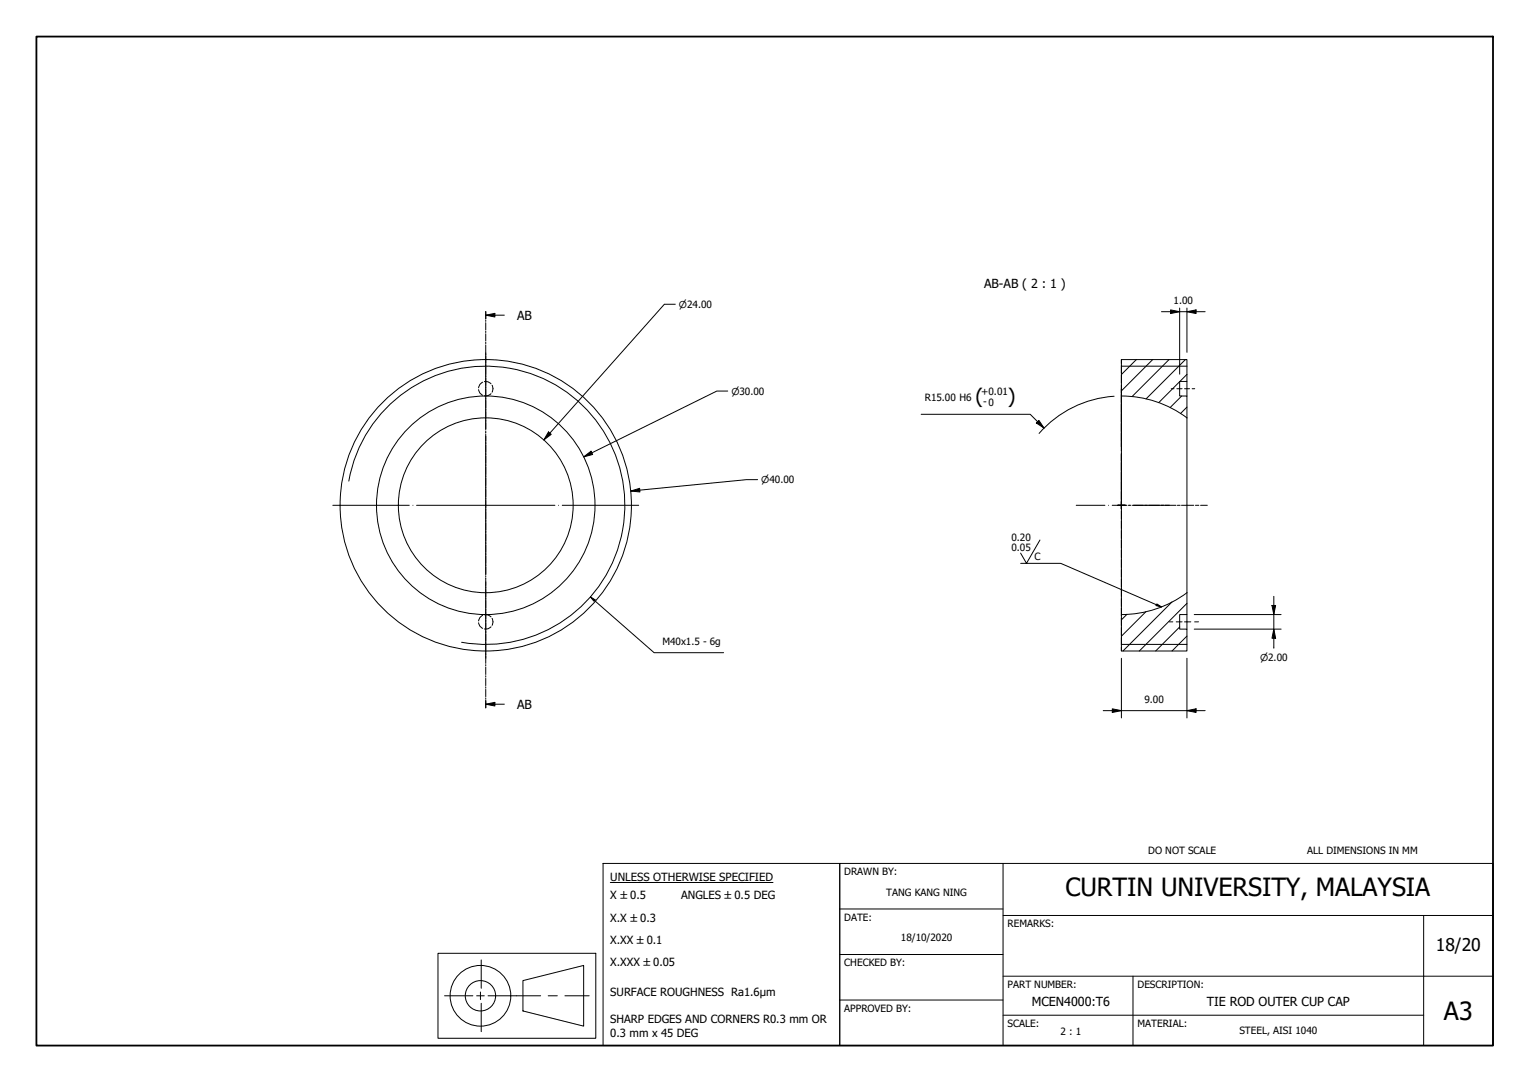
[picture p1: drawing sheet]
<svg xmlns="http://www.w3.org/2000/svg" width="420mm" height="297mm" viewBox="0 0 420 297" stroke-linecap="round" stroke-linejoin="round" font-family="sans-serif">
<!-- layer: Hatch (ISO) -->
<g fill="none" stroke="#000" stroke-width=".27">
<path d="M312 98.7l-4 4.1M316.5 98.7l-8.5 8.6M321 98.7l-10.1 10.2M325.5 98.7l-10.8 10.8M324 104.8l-5.8 5.7M324.5 108.7l-3.2 3.2M326 111.8l-1.8 1.7M326 102.8l-2 1.9M309.5 168.6l-1.5 1.6M314.7 167.9l-6.7 6.8M321.8 165.3l-13.4 13.4M324 172.1l-6.6 6.6"/>
<path d="M326 174.6l-4.1 4.1M326 165.6l-13.1 13.1"/>
</g>
<!-- layer: Hidden (ISO) -->
<g fill="none" stroke="#000" stroke-width=".27">
<path d="M308 98.7v1.1M131.4 107a1.78 1.78 0 0 0 1.2 1.5M132.6 104.9a1.76 1.76 0 0 0-1.2 1.6M133 104.8a1.81 1.81 0 0 1 1.8 .6M134.8 108.1a1.81 1.81 0 0 1-1.8 .6M135.1 105.8a1.81 1.81 0 0 1 0 1.9M308 100.3v2.1M308 103v2.1M308 105.6v2.2M308 108.3v2.1M308 111v2.1M308 113.7v2.1"/>
<path d="M308 116.3v2.2M308 119v2.1M308 121.7v2.1M308 124.3v2.2M308 127v2.1M308 129.6v2.2M308 132.3v2.2M308 135v2.1M308 137.6v2.2M308 140.3v2.1M308 143v2.1M308 145.6v2.2"/>
<path d="M308 148.3v2.1M308 151v2.1M308 153.7v2.1M308 156.3v2.2M308 159v2.1M131.4 171a1.78 1.78 0 0 0 1.2 1.5M132.6 168.9a1.78 1.78 0 0 0-1.2 1.6M133 168.8a1.81 1.81 0 0 1 1.8 .6M134.8 172.1a1.79 1.79 0 0 1-1.8 .6M135.1 169.8a1.8 1.8 0 0 1 0 1.9M308 161.7v2.1M308 164.3v2.2"/>
<path d="M308 167v2.1M308 169.7v2.1M308 172.3v2.2M308 175v2.1M308 177.6v1.1"/>
</g>
<!-- layer: Visible (ISO) -->
<g fill="none" stroke="#000" stroke-width=".27">
<path d="M308 108.7a30 30 0 0 1 18 6M326 114.7v-6h-2v-4h2v-6h-18v70M326 104.7v4M326 114.7v48M325.9 162.7a30 30 0 0 1-18 6M326 162.7v6h-2v4h2v6h-18v-10M326 168.7v4"/>
<circle cx="133.4" cy="138.7" r="24"/>
<circle cx="133.4" cy="138.7" r="30"/>
<circle cx="133.4" cy="138.7" r="40"/>
</g>
<!-- layer: Visible Narrow (ISO) -->
<path d="M308 100.5h18M95.8 132.1a38.2 38.2 0 0 1 44.2-31 38.2 38.2 0 0 1 31 44.3 38.2 38.2 0 0 1-44.2 30.9M308 176.9h18" fill="none" stroke="#000" stroke-width=".27"/>
<!-- layer: Section Line (ISO) -->
<g fill="none" stroke="#000" stroke-width=".27">
<path d="M133.4 86.5l2.5-.5v1zM133.4 85.5v2M133.4 87.9v.3M133.4 88.6v2M133.4 90.9v.4M133.4 91.6v2M133.4 94v.4M133.4 94.7v2M133.4 97v.4M133.4 97.7v2M133.4 86.5h5.1M133.4 100.1v.4"/>
<path d="M133.4 100.8v2M133.4 103.1v.4M133.4 103.8v2M133.4 106.2v.4M133.4 106.9v2M133.4 109.2v.4M133.4 109.9v2M133.4 112.3v.4M133.4 113v2M133.4 115.3v.4M133.4 116v2M133.4 118.4v.4"/>
<path d="M133.4 119.1v2M133.4 121.4v.4M133.4 122.1v2M133.4 124.5v.4M133.4 125.2v2M133.4 127.5v.4M133.4 128.2v2.1M133.4 130.6v.4M133.4 131.3v2M133.4 133.6v.4M133.4 134.3v2.1M133.4 136.7v.4"/>
<path d="M133.4 137.4v2M133.4 139.7v.4M133.4 140.4v2.1M133.4 142.8v.4M133.4 143.5v2M133.4 145.8v.4M133.4 146.5v2.1M133.4 148.9v.4M133.4 149.6v2M133.4 151.9v.4M133.4 152.7v2M133.4 155v.4"/>
<path d="M133.4 155.7v2M133.4 158v.4M133.4 158.8v2M133.4 161.1v.4M133.4 161.8v2M133.4 164.1v.4M133.4 164.9v2M133.4 167.2v.4M133.4 167.9v2M133.4 170.2v.4M133.4 171v2M133.4 173.3v.4"/>
<path d="M133.4 174v2M133.4 176.3v.4M133.4 177.1v2M133.4 179.4v.4M133.4 193.3l2.5-.5v1zM133.4 180.1v2M133.4 182.4v.4M133.4 183.2v2M133.4 185.5v.4M133.4 186.2v2M133.4 188.5v.4M133.4 189.3v2"/>
<path d="M133.4 191.6v.4M133.4 192.3v2M133.4 193.3h5.1"/>
</g>
<g fill="#000">
<path d="M133.4 86.5l2.5-.5v1z" fill-rule="evenodd"/>
<path d="M133.4 193.3l2.5-.5v1z" fill-rule="evenodd"/>
</g>
<!-- layer: Border (ISO) -->
<path d="M10 10h400v277h-400z" fill="none" stroke="#000" stroke-width=".5"/>
<!-- layer: Title (ISO) -->
<g fill="none" stroke="#000" stroke-width=".27">
<path d="M165.6 237h65v50h-65zM230.6 237h179.4v50h-179.4zM275.5 237v50M167.6 242.3h44.7M230.6 249.5h44.9M275.5 251.3h134.5M391 251.3v35.7M120.3 261.7h43.3v23.3h-43.3zM122.1 273.4h7.8M130.9 273.4h2.1M131.9 272.3v2.1M132.2 263.5v7.8"/>
<path d="M132.2 275.4v7.8M134 273.4h14.5M143.6 269.2l16.7-4.2v16.7l-16.7-4.2zM150.5 273.4h2.6M155.1 273.4h6.7M230.6 274.5h44.9M230.6 262h44.9M275.5 278.7h115.5M275.5 268h134.5M311.1 268v19"/>
<circle cx="131.9" cy="273.4" r="8.3"/>
<circle cx="131.9" cy="273.4" r="4.2"/>
</g>
<!-- layer: Center Mark (ISO) -->
<g fill="none" stroke="#000" stroke-width=".27">
<path d="M133.4 96.7v21M133.4 118.7h.1M133.4 119.7v38M308 106.7v16M91.4 138.7h21M113.4 138.7h.1M114.4 138.7h38M153.4 138.7h.1M154.4 138.7h21M295.6 138.7h7.8M304.4 138.7h.1M305.4 138.7h2.6h-1"/>
<path d="M307 138.7h1h-1M308 124.7v14v-1M308 139.7v-1v1M308 123.7h.1M309 138.7h-1h1.2M309 138.7h-1h1M310.2 138.7h.1M311.3 138.7h9.8M133.4 158.7h.1M133.4 159.7v21"/>
</g>
<!-- layer: Centerline (ISO) -->
<g fill="none" stroke="#000" stroke-width=".27">
<path d="M321.6 106.7h.8M323.2 106.7h1.4M325.3 106.7h1.4M327.4 106.7h.7M307 138.7h.3M307.6 138.7h1.9M309.8 138.7h.8M311 138.7h3M314.3 138.7h.8M315.5 138.7h3M318.8 138.7h.8M320 138.7h3"/>
<path d="M323.3 138.7h.8M324.5 138.7h3.3M328.3 138.7h.9M329.7 138.7h1.8M321.1 170.7h1M323 170.7h1.6M325.3 170.7h1.7M328.1 170.7h1"/>
</g>
<!-- layer: Dimension (ISO) -->
<g fill="none" stroke="#000" stroke-width=".27">
<path d="M185.4 83.5h-3l-33.1 37.3M319 85.6h12M321.5 85.1l2.5 .5-2.5 .5zM324 84.6v18.1M326 85.6l2.5-.5v1zM326 84.6v12.1M150.6 118.6l.8 .6-2.1 1.6zM199.8 107.4h-3l-36.5 18M253 113.7h29.9l3.8 3.8M285.3 115.4l1.4 2.1-2.1-1.4zM306 108.8a30 30 0 0 0-20.7 10.2M160.3 125.4l2-1.5 .5 .9z"/>
<path d="M173.2 134.8l2.4-.7 .1 1zM208 131.7h-3l-31.8 3.1M328 168.7h23.8M328 172.7h23.8M349.3 166.2h1l-.5 2.5zM349.8 172.7l.5 2.5h-1zM349.8 163.7v14.2M303 195.1h28M305.5 194.6l2.5 .5-2.5 .5zM308 180.7v16.4M326 195.1l2.5-.5v1zM326 180.7v16.4"/>
</g>
<g fill="#000">
<path d="M321.5 85.1l2.5 .5-2.5 .5z" fill-rule="evenodd"/>
<path d="M326 85.6l2.5-.5v1z" fill-rule="evenodd"/>
<path d="M150.6 118.6l.8 .6-2.1 1.6z" fill-rule="evenodd"/>
<path d="M285.3 115.4l1.4 2.1-2.1-1.4z" fill-rule="evenodd"/>
<path d="M160.3 125.4l2-1.5 .5 .9z" fill-rule="evenodd"/>
<path d="M173.2 134.8l2.4-.7 .1 1z" fill-rule="evenodd"/>
<path d="M349.3 166.2h1l-.5 2.5z" fill-rule="evenodd"/>
<path d="M349.8 172.7l.5 2.5h-1z" fill-rule="evenodd"/>
<path d="M305.5 194.6l2.5 .5-2.5 .5z" fill-rule="evenodd"/>
<path d="M326 195.1l2.5-.5v1z" fill-rule="evenodd"/>
</g>
<!-- layer: Symbol (ISO) -->
<path d="M280.3 154.7h11l27.7 11.9M285.6 148.2l-3.7 6.5-1.6-2.8M162.1 163.9l1.3 .8-.3 .3zM162.1 163.9l17.5 15.3h19.1M317.7 165.8l1.3 .8-1.5-.3z" fill="none" stroke="#000" stroke-width=".27"/>
<g fill="#000">
<path d="M162.1 163.9l1.3 .8-.3 .3z" fill-rule="evenodd"/>
<path d="M317.7 165.8l1.3 .8-1.5-.3z" fill-rule="evenodd"/>
</g>
<g font-size="6.9">
<text x="292.6" y="246.1">CURTIN UNIVERSITY, MALAYSIA</text>
<text x="396.5" y="280">A3</text>
</g>
<g font-size="5.5">
<text x="267.9" y="110.6">(</text>
<text x="276.8" y="110.6">)</text>
</g>
<text font-size="4.8" x="394.3" y="261.1">18/20</text>
<g font-size="3.4">
<text x="270.2" y="79.1">AB-AB ( 2 : 1 )</text>
<text x="142" y="87.8">AB</text>
<text x="142" y="194.6">AB</text>
<text x="283.4" y="276.2">MCEN4000:T6</text>
<text x="331.4" y="276.2">TIE ROD OUTER CUP CAP</text>
</g>
<g font-size="3.1">
<text x="167.6" y="241.8">UNLESS OTHERWISE SPECIFIED</text>
<text x="167.6" y="246.9">X ±0.5</text>
<text x="187.1" y="246.9">ANGLES ±0.5 DEG</text>
<text x="167.6" y="253">X.X ±0.3</text>
<text x="167.6" y="259.1">X.XX ±0.1</text>
<text x="167.6" y="265.1">X.XXX ±0.05</text>
<text x="167.6" y="273.5">SURFACE ROUGHNESS Ra1.6µm</text>
<text x="167.6" y="280.9">SHARP EDGES AND CORNERS R0.3 mm OR</text>
<text x="167.6" y="284.6">0.3 mm x 45 DEG</text>
</g>
<g font-size="2.7">
<text x="322.3" y="83.5">1.00</text>
<text x="254" y="110.1">R15.00 H6</text>
<text x="269.5" y="108.4">+0.01</text>
<text x="270" y="111.2">- 0</text>
<text x="277.8" y="148.6">0.20</text>
<text x="277.8" y="151.2">0.05</text>
<text x="284.1" y="153.8">C</text>
<text x="181.9" y="177.1">M40x1.5 - 6g</text>
<text x="314.3" y="193">9.00</text>
<text x="315.3" y="234.4">DO NOT SCALE</text>
<text x="359" y="234.4">ALL DIMENSIONS IN MM</text>
<text x="231.9" y="240.3">DRAWN BY:</text>
<text x="243.4" y="245.9">TANG KANG NING</text>
<text x="231.9" y="252.8">DATE:</text>
<text x="276.7" y="254.6">REMARKS:</text>
<text x="247.4" y="258.2">18/10/2020</text>
<text x="231.9" y="265.3">CHECKED BY:</text>
<text x="276.7" y="271.2">PART NUMBER:</text>
<text x="312.4" y="271.3">DESCRIPTION:</text>
<text x="231.9" y="277.8">APPROVED BY:</text>
<text x="276.7" y="282">SCALE:</text>
<text x="312.4" y="282">MATERIAL:</text>
<text x="291.3" y="284">2 : 1</text>
<text x="340.4" y="284">STEEL, AISI 1040</text>
</g>
<g font-size="2.6">
<text x="186.4" y="84.5">⌀24.00</text>
<text x="200.8" y="108.3">⌀30.00</text>
<text x="209" y="132.6">⌀40.00</text>
<text x="346" y="181.4">⌀2.00</text>
</g>
</svg>
